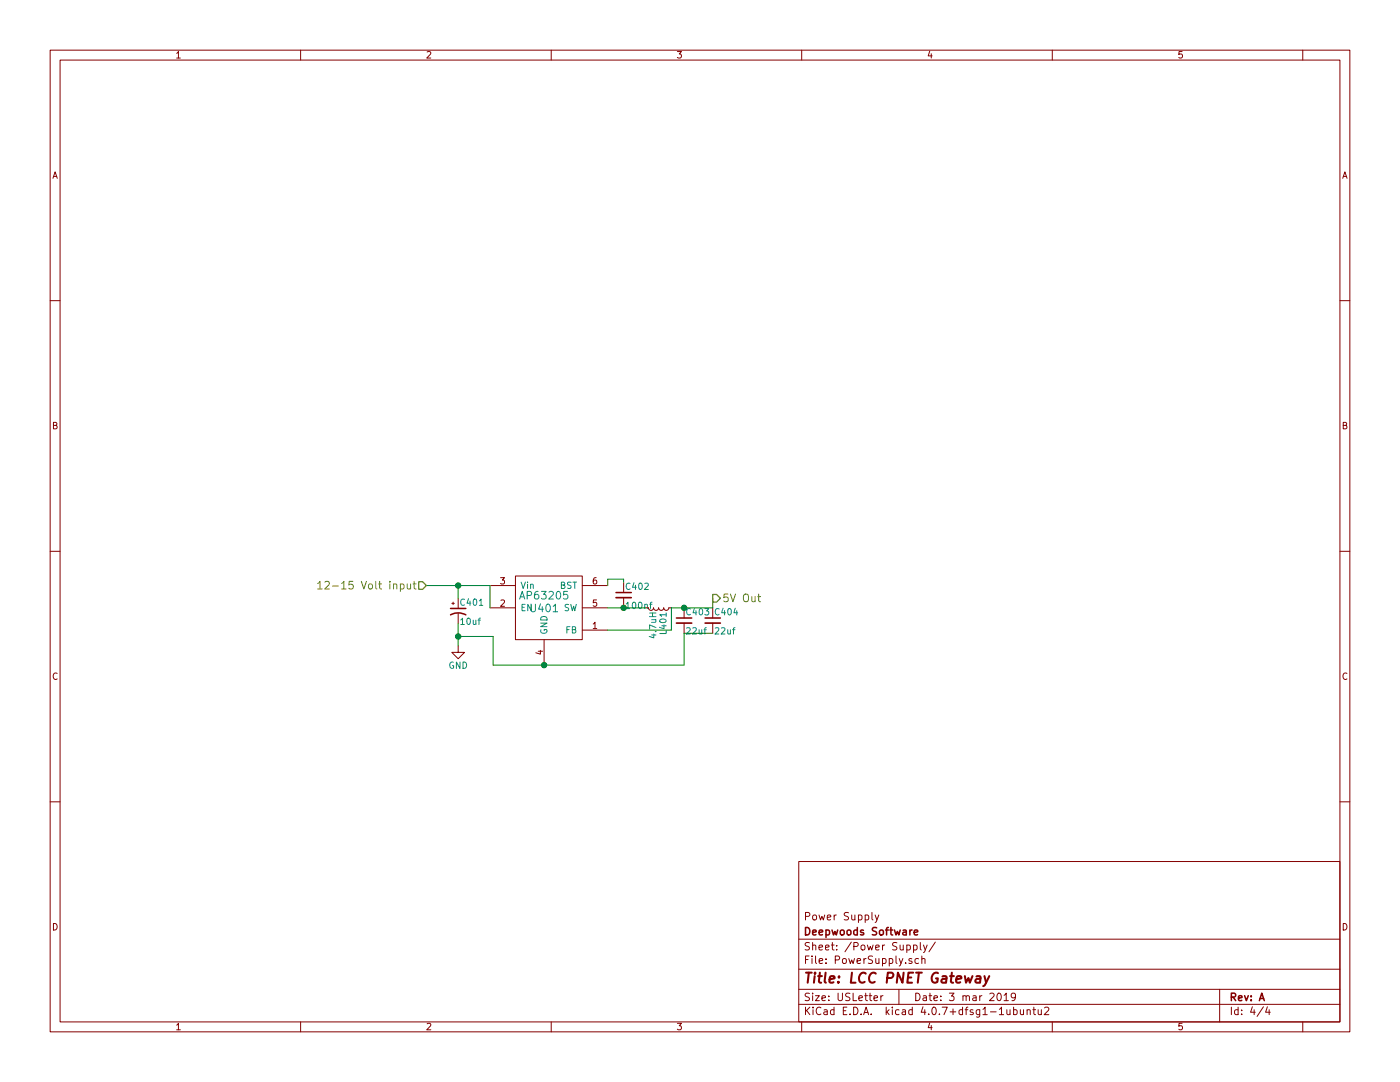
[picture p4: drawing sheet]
EESchema Schematic File Version 2
LIBS:power
LIBS:device
LIBS:transistors
LIBS:conn
LIBS:linear
LIBS:regul
LIBS:74xx
LIBS:cmos4000
LIBS:adc-dac
LIBS:memory
LIBS:xilinx
LIBS:microcontrollers
LIBS:dsp
LIBS:microchip
LIBS:analog_switches
LIBS:motorola
LIBS:texas
LIBS:intel
LIBS:audio
LIBS:interface
LIBS:digital-audio
LIBS:philips
LIBS:display
LIBS:cypress
LIBS:siliconi
LIBS:opto
LIBS:atmel
LIBS:contrib
LIBS:valves
LIBS:pocketbeagle
LIBS:lm2574n-5
LIBS:sn65hvd233-ht
LIBS:ap63205
LIBS:LCC-PNET-Router-cache
EELAYER 25 0
EELAYER END
$Descr USLetter 11000 8500
encoding utf-8
Sheet 4 4
Title "LCC PNET Gateway"
Date "3 mar 2019"
Rev "A"
Comp "Deepwoods Software"
Comment1 "Power Supply"
Comment2 ""
Comment3 ""
Comment4 ""
$EndDescr
$Comp
L AP63205 U401
U 1 1
P 4275 4775
F 0 "U401" H 4275 4775 60  0000 C CNN
F 1 "AP63205" H 4275 4875 60  0000 C CNN
F 2 "TO_SOT_Packages_SMD:TSOT-23-6_MK06A" H 4275 4775 60  0001 C CNN
F 3 "" H 4275 4775 60  0001 C CNN
F 4 "621-AP63205WU-7" H 4275 4775 60  0001 C CNN "Mouser Part Number"
	1    4275 4775
	1    0    0    -1  
$EndComp
$Comp
L CP1_Small C401
U 1 1
P 3600 4800
F 0 "C401" H 3610 4870 50  0000 L CNN
F 1 "10uf" H 3610 4720 50  0000 L CNN
F 2 "Capacitors_SMD:CP_Elec_5x5.3" H 3600 4800 50  0001 C CNN
F 3 "" H 3600 4800 50  0001 C CNN
F 4 "710-865230542002" H 3600 4800 60  0001 C CNN "Mouser Part Number"
	1    3600 4800
	1    0    0    -1  
$EndComp
$Comp
L GND #PWR029
U 1 1
P 3600 5075
F 0 "#PWR029" H 3600 4825 50  0001 C CNN
F 1 "GND" H 3600 4925 50  0000 C CNN
F 2 "" H 3600 5075 50  0001 C CNN
F 3 "" H 3600 5075 50  0001 C CNN
	1    3600 5075
	1    0    0    -1  
$EndComp
$Comp
L C_Small C402
U 1 1
P 4900 4675
F 0 "C402" H 4910 4745 50  0000 L CNN
F 1 "100nf" H 4910 4595 50  0000 L CNN
F 2 "Capacitors_SMD:C_0603" H 4900 4675 50  0001 C CNN
F 3 "" H 4900 4675 50  0001 C CNN
F 4 "710-885012206020" H 4900 4675 60  0001 C CNN "Mouser Part Number"
	1    4900 4675
	1    0    0    -1  
$EndComp
$Comp
L L_Small L401
U 1 1
P 5175 4775
F 0 "L401" H 5205 4815 50  0000 L CNN
F 1 "4.7uH" H 5205 4735 50  0000 L CNN
F 2 "Inductors_SMD:L_7.3x7.3_H4.5" H 5175 4775 50  0001 C CNN
F 3 "" H 5175 4775 50  0001 C CNN
F 4 "81-B1047AS-4R7NP3" H 5175 4775 60  0001 C CNN "Mouser Part Number"
	1    5175 4775
	0    1    1    0   
$EndComp
$Comp
L C_Small C403
U 1 1
P 5375 4875
F 0 "C403" H 5385 4945 50  0000 L CNN
F 1 "22uf" H 5385 4795 50  0000 L CNN
F 2 "Capacitors_SMD:C_0603" H 5375 4875 50  0001 C CNN
F 3 "" H 5375 4875 50  0001 C CNN
F 4 "603-CC0603MRX6S5B226" H 5375 4875 60  0001 C CNN "Mouser Part Number"
	1    5375 4875
	1    0    0    -1  
$EndComp
Wire Wire Line
	3350 4600 3850 4600
Wire Wire Line
	3850 4600 3850 4775
Wire Wire Line
	3600 4700 3600 4600
Connection ~ 3600 4600
Wire Wire Line
	3600 4900 3600 5075
Wire Wire Line
	4775 4550 4775 4600
Wire Wire Line
	4775 4550 4900 4550
Wire Wire Line
	4900 4550 4900 4575
Wire Wire Line
	4775 4775 5075 4775
Connection ~ 4900 4775
Wire Wire Line
	5275 4775 5600 4775
$Comp
L C_Small C404
U 1 1
P 5600 4875
F 0 "C404" H 5610 4945 50  0000 L CNN
F 1 "22uf" H 5610 4795 50  0000 L CNN
F 2 "Capacitors_SMD:C_0603" H 5600 4875 50  0001 C CNN
F 3 "" H 5600 4875 50  0001 C CNN
F 4 "603-CC0603MRX6S5B226" H 5600 4875 60  0001 C CNN "Mouser Part Number"
	1    5600 4875
	1    0    0    -1  
$EndComp
Connection ~ 5375 4775
Wire Wire Line
	5600 4775 5600 4700
Wire Wire Line
	3875 5225 5375 5225
Wire Wire Line
	3875 5225 3875 5000
Wire Wire Line
	3875 5000 3600 5000
Connection ~ 3600 5000
Wire Wire Line
	5275 4950 4775 4950
Wire Wire Line
	5275 4950 5275 4775
Wire Wire Line
	5600 4975 5375 4975
Wire Wire Line
	5375 4975 5375 5225
Connection ~ 4275 5225
Text HLabel 3350 4600 0    60   Input ~ 0
12-15 Volt input
Text HLabel 5600 4700 2    60   Output ~ 0
5V Out
$EndSCHEMATC
